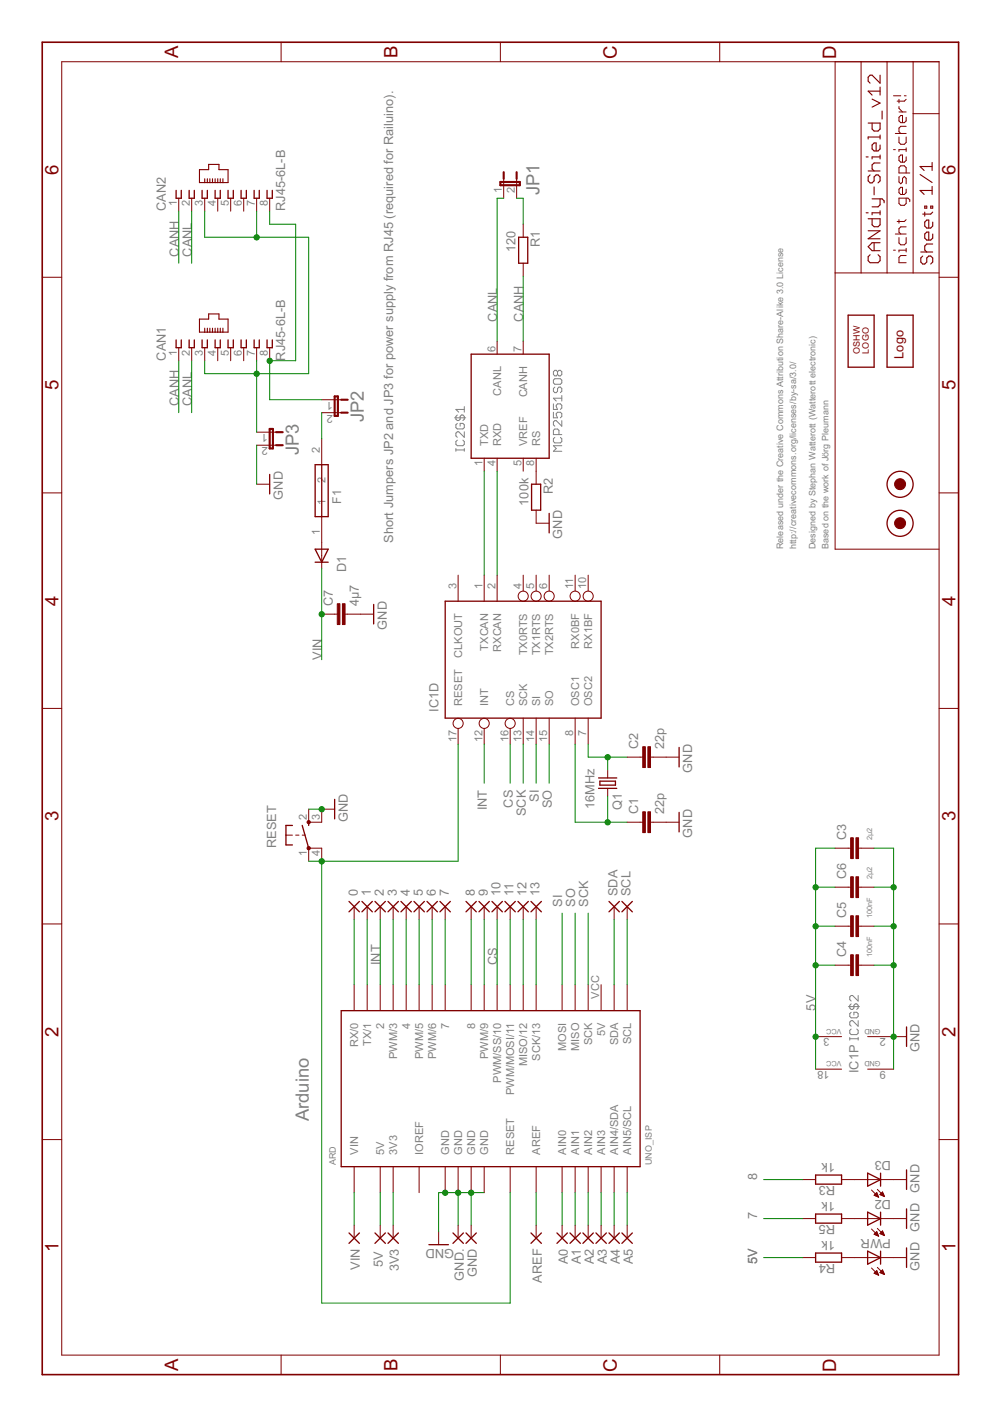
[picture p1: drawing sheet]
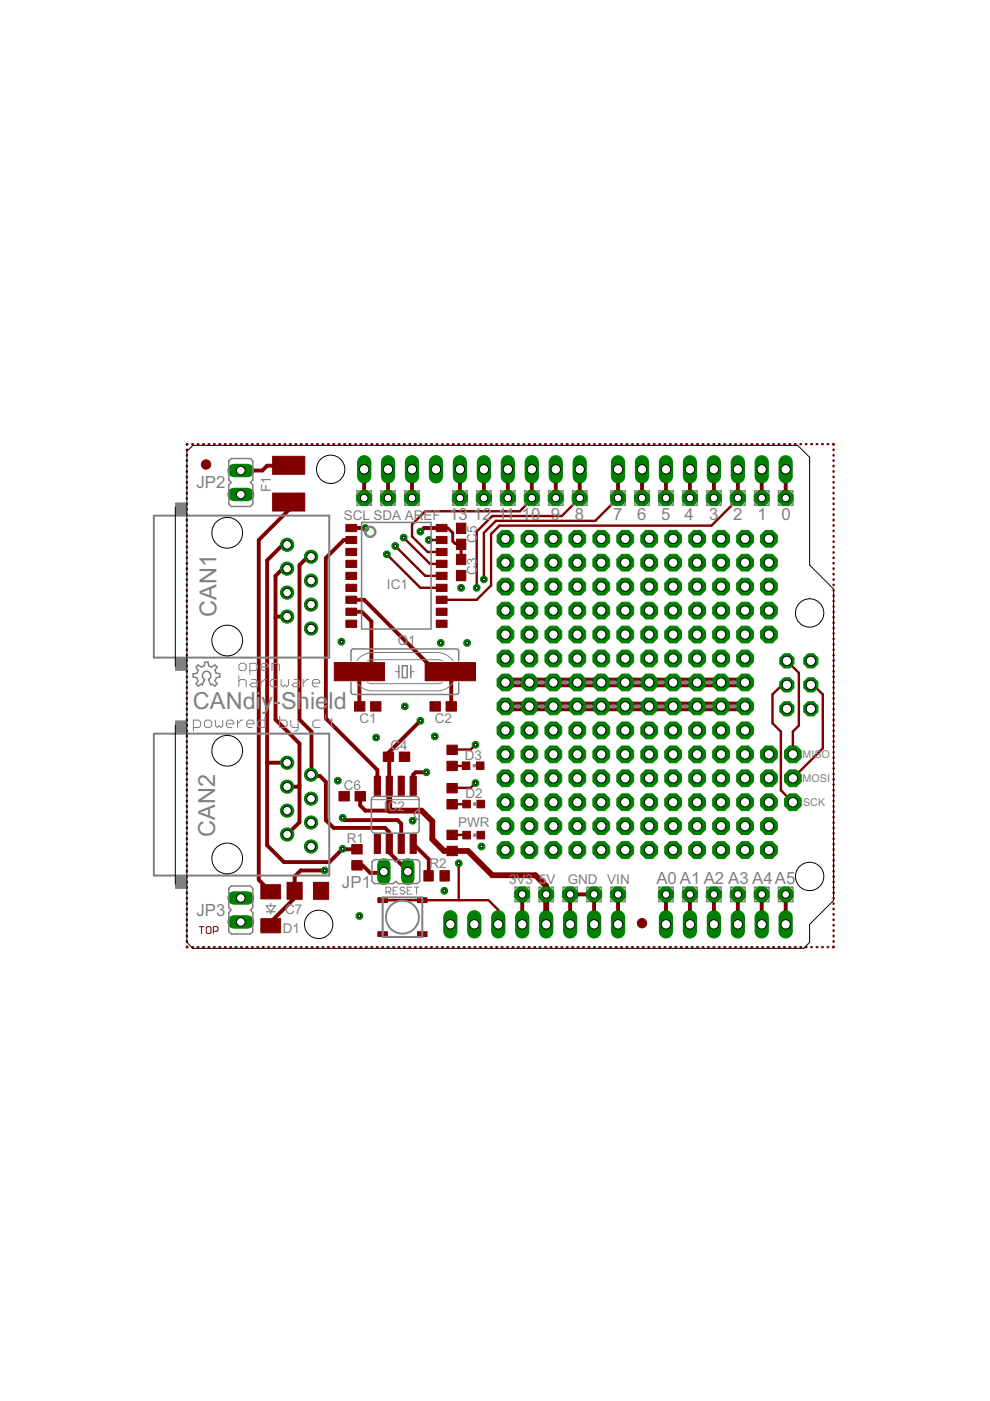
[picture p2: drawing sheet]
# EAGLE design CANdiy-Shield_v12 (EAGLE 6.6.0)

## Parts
0  1,6/0,8  [1,6/0,8]
1  1,6/0,8  [1,6/0,8]
2  1,6/0,8  [1,6/0,8]
3  1,6/0,8  [1,6/0,8]
3V3  1,6/0,8  [1,6/0,8]
4  1,6/0,8  [1,6/0,8]
5  1,6/0,8  [1,6/0,8]
5V  1,6/0,8  [1,6/0,8]
6  1,6/0,8  [1,6/0,8]
7  1,6/0,8  [1,6/0,8]
8  1,6/0,8  [1,6/0,8]
9  1,6/0,8  [1,6/0,8]
10  1,6/0,8  [1,6/0,8]
11  1,6/0,8  [1,6/0,8]
12  1,6/0,8  [1,6/0,8]
13  1,6/0,8  [1,6/0,8]
A0  1,6/0,8  [1,6/0,8]
A1  1,6/0,8  [1,6/0,8]
A2  1,6/0,8  [1,6/0,8]
A3  1,6/0,8  [1,6/0,8]
A4  1,6/0,8  [1,6/0,8]
A5  1,6/0,8  [1,6/0,8]
ARD  UNO_ISP  [UNO_ISP]
AREF  1,6/0,8  [1,6/0,8]
C1  22p  C-EUC0603  [C0603]
C2  22p  C-EUC0603  [C0603]
C3  2µ2  C-EUC0603  [C0603]
C4  100nF  C-EUC0603  [C0603]
C5  100nF  C-EUC0603  [C0603]
C6  2µ2  C-EUC0603  [C0603]
C7  4µ7  C-EUC1206  [C1206]
CAN1  RJ45-6L-B  [RJ45-NO-SHIELD]
CAN2  RJ45-6L-B  [RJ45-NO-SHIELD]
D1  CGRM4001-G  [SOD-123_MINI-SMA]
D2  LEDCHIPLED_0603  [CHIPLED_0603]
D3  LEDCHIPLED_0603  [CHIPLED_0603]
F1  F1  FUSE1812  [L1812]
GND  1,6/0,8  [1,6/0,8]
GND.  1,6/0,8  [1,6/0,8]
IC1  MCP2515SO  [SO-18W]
IC2  MCP2551SO8  [SO08]
JP1  JP1E  [JP1]
JP2  JP1E  [JP1]
JP3  JP1E  [JP1]
LOGO2  OSHW_LOGO_6MILX0100-NT  [OSHW_6X100_NOTEXT]
PWR  LEDCHIPLED_0603  [CHIPLED_0603]
Q1  16MHz  CRYSTALHC49UP  [HC49UP]
R1  120  R-EU_R0603  [R0603]
R2  100k  R-EU_R0603  [R0603]
R3  1k  R-EU_R0603  [R0603]
R4  1k  R-EU_R0603  [R0603]
R5  1k  R-EU_R0603  [R0603]
RESET  SW_SMDS  [SW_SMD4]
SCL  1,6/0,8  [1,6/0,8]
SDA  1,6/0,8  [1,6/0,8]
U$1  WE-LOGO  [WE-LOGO]
VIN  1,6/0,8  [1,6/0,8]
X_1  PASS_1MM  [ROUND_1MM]
X_2  PASS_1MM  [ROUND_1MM]

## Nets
3V3: 3V3.1(P) ARD.3V3
5V: 5V.1(P) ARD.5V C3.1 C4.1 C5.1 C6.1 IC1.18(P:VCC) IC2.3(VCC) R4.1
7: 7.1(P) ARD.7 R5.1
8: 8.1(P) ARD.8 R3.1
9: 9.1(P) ARD.9(PWM/9)
A0: A0.1(P) ARD.AIN0
AERF: ARD.AREF AREF.1(P)
CANH: CAN1.1 CAN2.1 IC2.7(CANH) R1.2
CANL: CAN1.2 CAN2.2 IC2.6(CANL) JP1.1
CS: 10.1(P) ARD.10(PWM/SS/10) IC1.16(D:CS)
GND: ARD.GND@1(GND) ARD.GND@2(GND) ARD.GND@3(GND) ARD.GND@4(GND) C1.2 C2.2 C3.2 C4.2 C5.2 C6.2 C7.2 D2.C D3.C GND.1(P) GND..1(P) IC1.9(P:GND) IC2.2(GND) JP3.2 PWR.C R2.2 RESET.2(S) RESET.3(S1)
INT: 2.1(P) ARD.2 IC1.12(D:INT)
N$4: C2.1 IC1.7(D:OSC2) Q1.1
N$5: C1.1 IC1.8(D:OSC1) Q1.2
N$6: CAN1.8 CAN2.8 JP2.1
N$7: IC2.8(RS) R2.1
N$8: CAN1.3 CAN1.7 CAN2.3 CAN2.7 JP3.1
N$9: JP1.2 R1.1
N$18: ARD.SCL SCL.1(P)
N$19: ARD.SDA SDA.1(P)
N$21: D3.A R3.2
N$22: PWR.A R4.2
N$23: D2.A R5.2
N$86: 11.1(P) ARD.11(PWM/MOSI/11)
N$87: 12.1(P) ARD.12(MISO/12)
N$88: 13.1(P) ARD.13(SCK/13)
N$98: 6.1(P) ARD.6(PWM/6)
N$99: 5.1(P) ARD.5(PWM/5)
N$100: 4.1(P) ARD.4
N$101: 3.1(P) ARD.3(PWM/3)
N$102: 1.1(P) ARD.1(TX/1)
N$103: 0.1(P) ARD.0(RX/0)
N$114: A1.1(P) ARD.AIN1
N$115: A2.1(P) ARD.AIN2
N$116: A3.1(P) ARD.AIN3
N$117: A4.1(P) ARD.AIN4(AIN4/SDA)
N$118: A5.1(P) ARD.AIN5(AIN5/SCL)
N$120: D1.A F1.1
N$121: F1.2 JP2.2
RESET: ARD.RST(RESET) IC1.17(D:RESET) RESET.1(P) RESET.4(P1)
RXCAN: IC1.2(D:RXCAN) IC2.4(RXD)
SCK: ARD.SCK IC1.13(D:SCK)
SI: ARD.MOSI IC1.14(D:SI)
SO: ARD.MISO IC1.15(D:SO)
TXCAN: IC1.1(D:TXCAN) IC2.1(TXD)
VIN: ARD.VIN C7.1 D1.C VIN.1(P)
Unconnected: ARD.VCC(5V) CAN1.4 CAN1.5 CAN1.6 CAN2.4 CAN2.5 CAN2.6 IC1.3(D:CLKOUT) IC1.4(D:TX0RTS) IC1.5(D:TX1RTS) IC1.6(D:TX2RTS) IC1.10(D:RX1BF) IC1.11(D:RX0BF) IC2.5(VREF)

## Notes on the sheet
- Arduino
- F1
- Short Jumpers JP2 and JP3 for power supply from RJ45 (required for Railuino).
- Released under the Creative Commons Attribution Share-Alike License
- http://creativecommons.org/licenses/by-sa/4.0/
- Designed by Stephan Watterott (Watterott electronic)
- Based on the work of Jörg Pleumann

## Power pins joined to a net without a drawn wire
IOREF: ARD.IOREF
